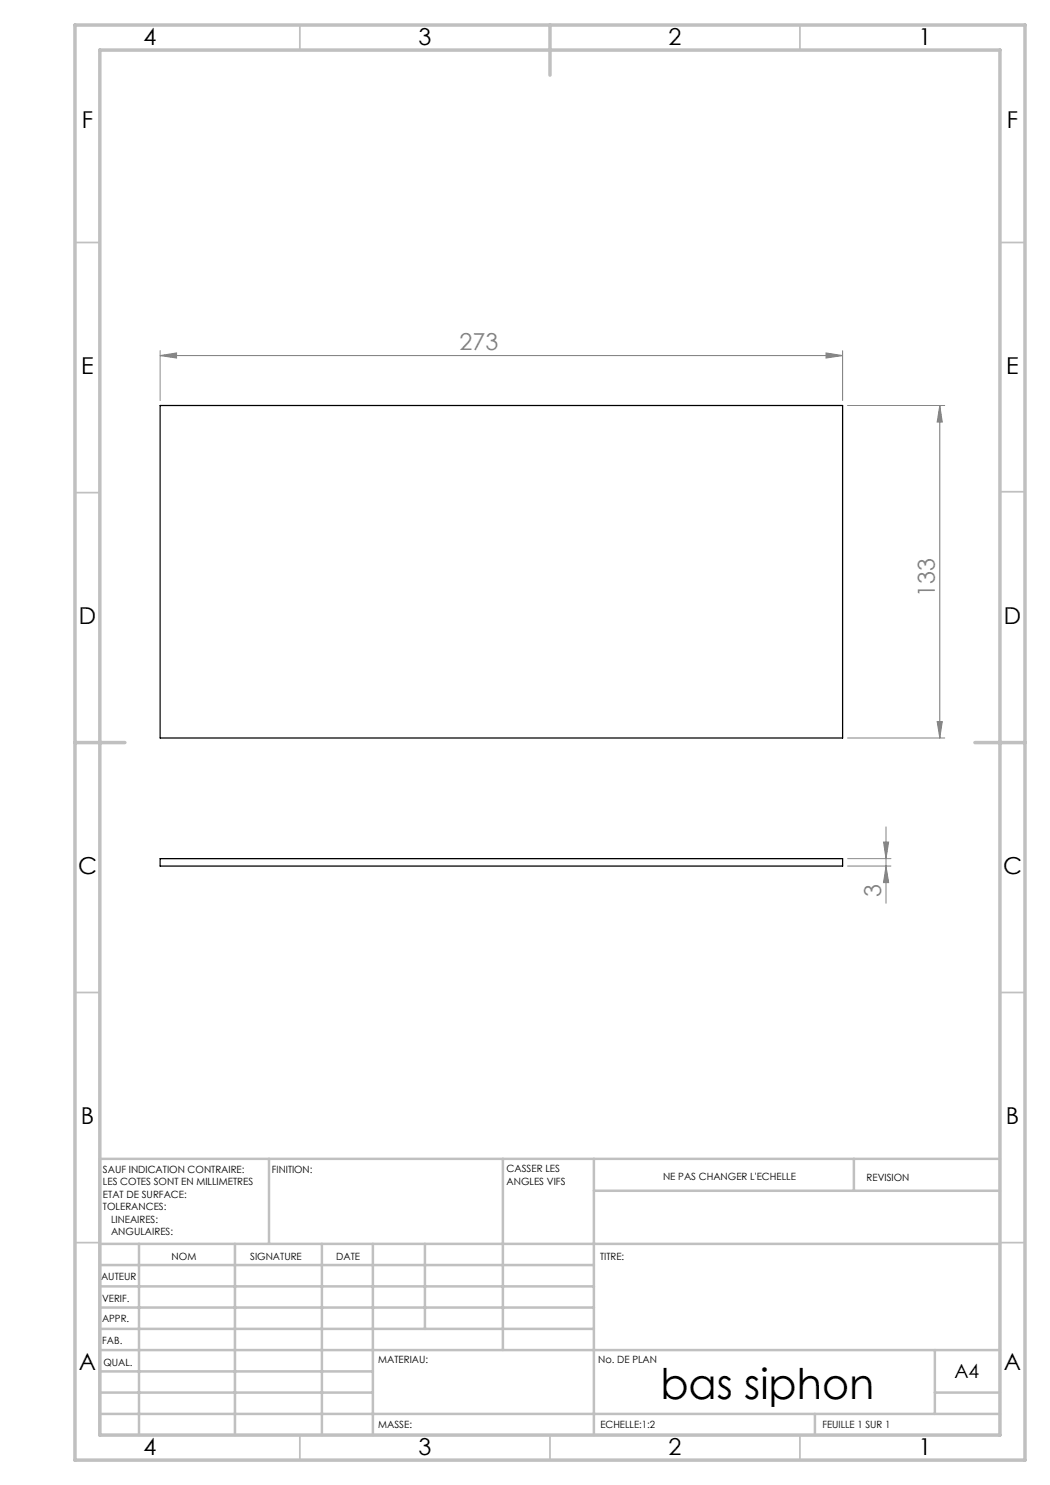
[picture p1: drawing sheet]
<svg xmlns="http://www.w3.org/2000/svg" width="210mm" height="297mm" viewBox="0 0 210 297" stroke-linecap="round" stroke-linejoin="round" font-family="sans-serif">
<g fill="none" stroke="#808080" stroke-width=".2">
<path d="M32 71.1l3.3-.5v1zM32 70.1v10M32 71.1h136.5M165.2 70.6l3.3 .5-3.3 .5zM168.5 70.1v10M169.5 81.1h19.4M188 81.1l.5 3.3h-1.1zM188 81.1v66.5M169.5 147.6h19.4M187.4 144.3h1.1l-.5 3.3zM169.5 171.7h8.7M169.5 173.2h8.7"/>
<path d="M176.7 168.4h1l-.5 3.3zM177.2 173.2l.5 3.3h-1zM177.2 165.4v15.3"/>
</g>
<g fill="none" stroke="#c0c0c0" stroke-width=".35">
<path d="M60 5v5M160 5v5M15 48.5h5M200 48.5h5M15 98.5h5M200 98.4h5M15 198.5h5M200 198.5h5M15 248.5h5M200 248.5h5M60 287v5M110 287v5"/>
<path d="M160 287v5"/>
</g>
<g fill="none" stroke="#c0c0c0" stroke-width=".5">
<path d="M53.8 231.8v17M100.6 231.8v38.2M118.8 231.8v55.2M118.8 238.2h81.2M170.8 231.8v6.4M200 231.8h-180v55.2M20 248.8h180M20 257.3h98.8M20 253h98.8M27.8 248.8v38.2M47 248.8v38.2M64.4 248.8v38.2"/>
<path d="M74.6 248.8v38.2M85 248.8v17M20 265.8h98.8M20 261.5h98.8M20 278.5h54.6M20 274.3h54.6M20 270h180M187 278.5h13M187 270v12.8M20 282.8h180M163 282.8v4.2"/>
</g>
<path d="M15 5h190v287h-190zM20 10h180v277h-180zM110 5v10M15 148.5h10M195 148.5h10" fill="none" stroke="#c0c0c0" stroke-width=".7"/>
<g fill="#808080">
<path d="M165.2 70.6l3.3 .5-3.3 .5zM32 71.1l3.3-.5v1z"/>
<path d="M187.4 144.3h1.1l-.5 3.3zM188 81.1l.5 3.3h-1.1z"/>
<path d="M176.7 168.4h1l-.5 3.3zM177.2 173.2l.5 3.3h-1z"/>
</g>
<path d="M32 81.1h136.5v66.5h-136.5zM32 171.7h136.5v1.5h-136.5z" fill="none" stroke="#000" stroke-width=".25"/>
<text font-size="8.5" x="132.1" y="279.7">bas siphon</text>
<g font-size="4.7">
<text x="28.7" y="9">4</text>
<text x="83.7" y="9">3</text>
<text x="133.7" y="9">2</text>
<text x="183.7" y="9">1</text>
<text x="16.4" y="25.5">F</text>
<text x="201.4" y="25.5">F</text>
<text x="16.2" y="74.8">E</text>
<text x="201.2" y="74.8">E</text>
<text x="15.8" y="124.8">D</text>
<text x="200.8" y="124.8">D</text>
<text x="15.6" y="174.8">C</text>
<text x="200.6" y="174.8">C</text>
<text x="16.2" y="224.8">B</text>
<text x="201.2" y="224.8">B</text>
<text x="15.8" y="274">A</text>
<text x="200.8" y="274">A</text>
<text x="28.7" y="291">4</text>
<text x="83.7" y="291">3</text>
<text x="133.7" y="291">2</text>
<text x="183.7" y="291">1</text>
</g>
<g font-size="4.7" fill="#808080">
<text x="91.9" y="70.1">273</text>
<text x="186.9" y="119.3" transform="rotate(-90 186.9 119.3)">133</text>
<text x="176.2" y="179.3" transform="rotate(-90 176.2 179.3)">3</text>
</g>
<text font-size="3.9" x="190.9" y="275.5">A4</text>
<g font-size="2">
<text x="20.6" y="234.6">SAUF INDICATION CONTRAIRE:</text>
<text x="20.6" y="237.1">LES COTES SONT EN MILLIMETRES</text>
<text x="20.6" y="239.6">ETAT DE SURFACE:</text>
<text x="54.4" y="234.6">FINITION:</text>
<text x="101.3" y="234.5">CASSER LES</text>
<text x="101.3" y="237">ANGLES VIFS</text>
<text x="132.6" y="236">NE PAS CHANGER L'ECHELLE</text>
<text x="173.3" y="236.2">REVISION</text>
<text x="20.6" y="242.1">TOLERANCES:</text>
<text x="22.2" y="244.6">LINEAIRES:</text>
<text x="22.2" y="247.1">ANGULAIRES:</text>
<text x="34.3" y="252">NOM</text>
<text x="50" y="251.9">SIGNATURE</text>
<text x="67.2" y="251.9">DATE</text>
<text x="120" y="251.9">TITRE:</text>
<text x="20.2" y="256.1">AUTEUR</text>
<text x="20.4" y="260.3">VERIF.</text>
<text x="20.4" y="264.4">APPR.</text>
<text x="20.5" y="268.8">FAB.</text>
<text x="20.7" y="273.1">QUAL.</text>
<text x="75.7" y="272.5">MATERIAU:</text>
<text x="119.6" y="272.5">No. DE PLAN</text>
<text x="75.6" y="285.5">MASSE:</text>
<text x="120.1" y="285.6">ECHELLE:1:2</text>
<text x="164.5" y="285.6">FEUILLE 1 SUR 1</text>
</g>
</svg>
